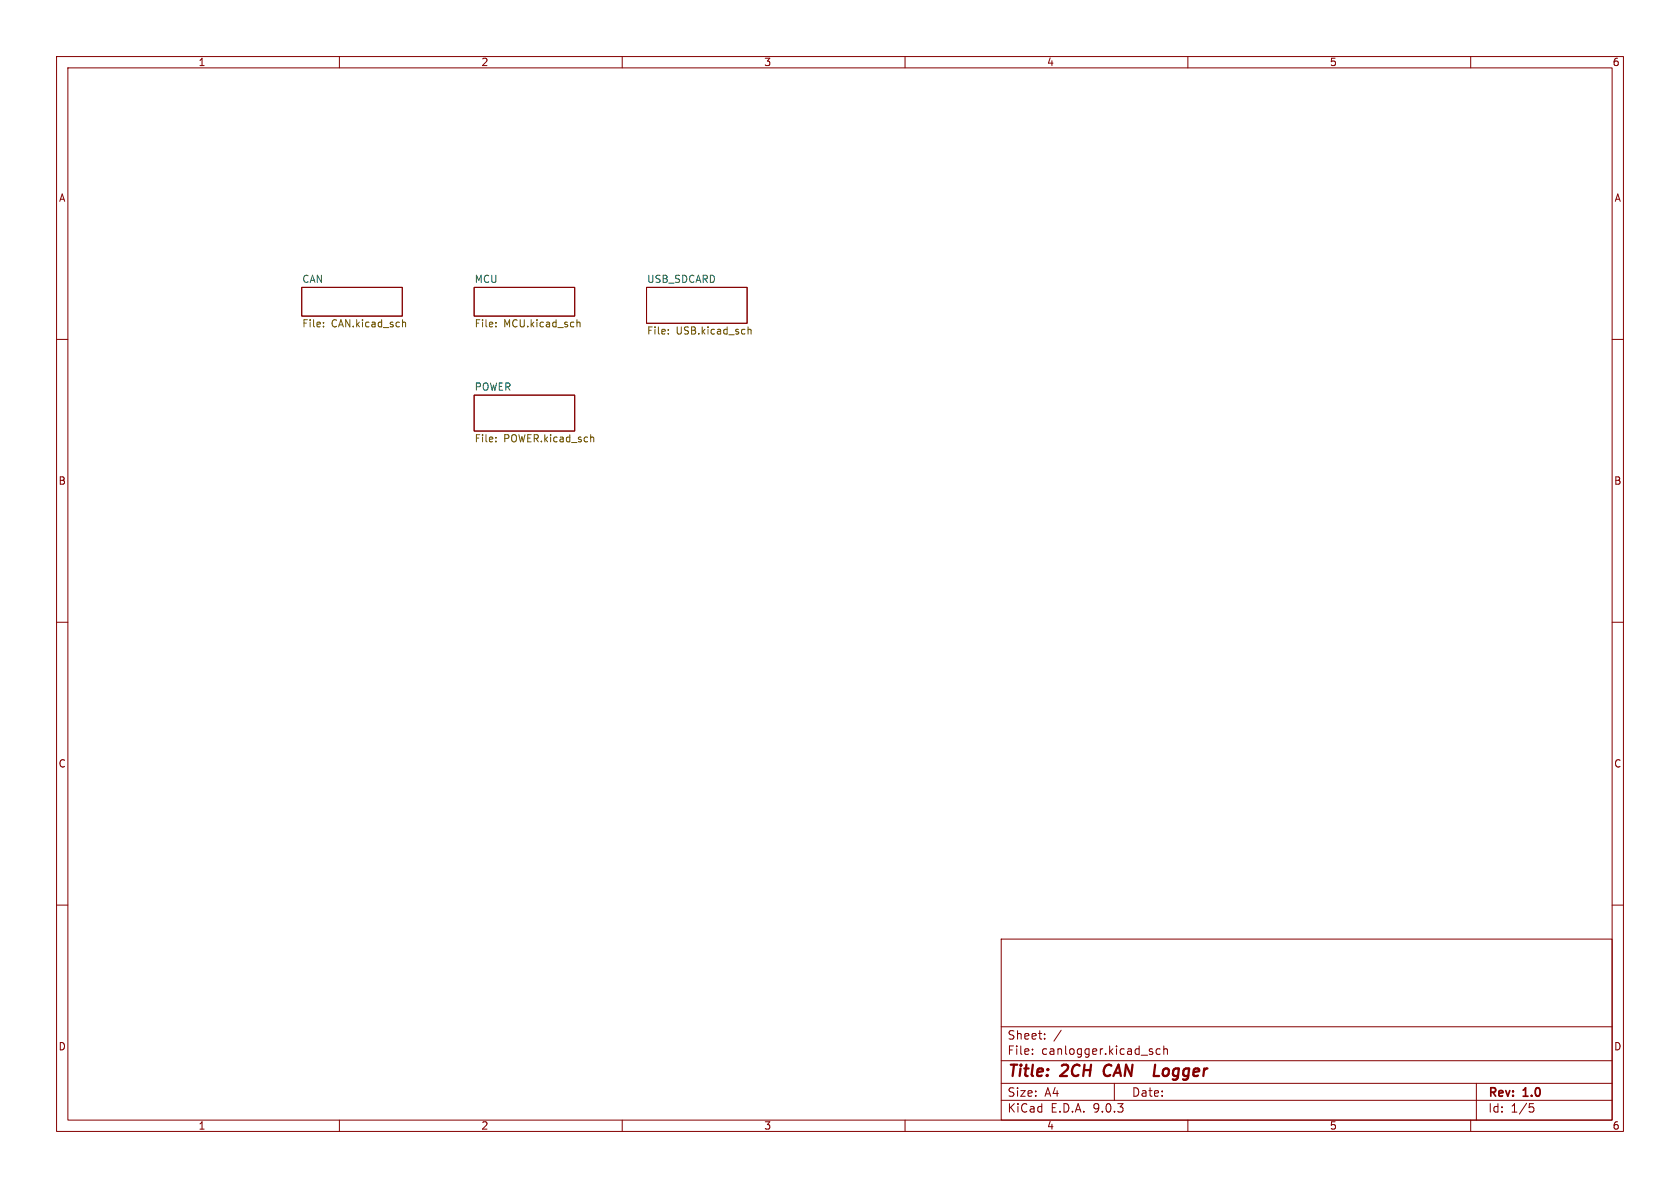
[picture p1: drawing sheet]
<svg xmlns="http://www.w3.org/2000/svg" width="297mm" height="210mm" viewBox="0 0 297 210" stroke-linecap="round" stroke-linejoin="round" font-family="sans-serif">
<g fill="none" stroke="#840000" stroke-width=".18">
<path d="M10 10h277v190h-277zM12 12h273v186h-273zM60 10v2M110 10v2M160 10v2M210 10v2M260 10v2M53.3 50.8h17.8v5.1h-17.8zM83.8 50.8h17.8v5.1h-17.8zM114.3 50.8h17.8v6.4h-17.8zM10 60h2M83.8 69.9h17.8v6.3h-17.8z"/>
<path d="M285 60h2M10 110h2M285 110h2M10 160h2M177 166h108v32h-108zM285 160h2M60 198v2M110 198v2M160 198v2M177 194.5h108M177 191.5h108M177 187.5h108"/>
<path d="M177 181.5h108M182.5 186.3v.1M182.5 185.5v.1M184.7 183.6v.1M184.7 182.8v.1M187.6 182.1l-1.3 2M197 191.5v3M203.6 185.9l.2 .2-.2 .3M203.6 185.4l.1 .1M205.1 185.5l-.4-.1-.3 .3v.4l.1 .2h.6M205.7 185.5l.3-.1 .3 .1 .1 .9M205.7 184.9v1.5"/>
<path d="M210 198v2M260 198v2M261 191.5v6.5M270.4 195.1h.7M270.5 195.7h.4l.3 .3-.2 .5-.5 .1"/>
</g>
<path d="M195.4 188.5a1.27 1.27 0 0 0 0 1.6M204.2 188.2l-.2 2h.9M205.7 189.1l-.2 .7 .2 .3" fill="none" stroke="#840000" stroke-width=".4"/>
<g fill="none" stroke="#725600" stroke-width=".18">
<path d="M57.2 57.7v.1M57.2 57v.1M71.2 56.5v1.3M71.2 57.1l.1-.2 .3 .1 .1 .8M87.7 57v.1M87.7 57.7v.1M102 57.1l.2-.2 .3 .1v.8M102 56.5v1.3M118.1 58.9v.2M118.1 58.3v.1M132.2 57.8v1.3M132.2 58.3l.2-.1 .3 .1 .1 .8"/>
<path d="M87.7 78v.1M87.7 77.3v.1M104.5 77.3h.4l.1 .8"/>
</g>
<g font-size="2.8" fill="#840000">
<text x="178" y="190.9">Title:</text>
<text x="187.7" y="190.9">2CH</text>
<text x="196" y="190.9">CAN</text>
<text x="206.4" y="190.9">Logger</text>
</g>
<g font-size="2.1" fill="#840000">
<text x="178" y="184">Sheet:</text>
<text x="178" y="186.7">File:</text>
<text x="184.1" y="186.7">canlogger.kicad_sch</text>
<text x="178" y="196.9">KiCad</text>
<text x="178" y="194.1">Size:</text>
<text x="184.7" y="194.1">A4</text>
<text x="185.7" y="196.9">E.D.A.</text>
<text x="193.3" y="196.9">9.0.3</text>
<text x="200" y="194.1">Date:</text>
<text x="263" y="194.3">Rev:</text>
<text x="263" y="196.9">Id:</text>
<text x="267.1" y="196.9">1/5</text>
<text x="269.4" y="194.3">1.0</text>
</g>
<g font-size="1.8" fill="#840000">
<text x="35" y="11.9">1</text>
<text x="85" y="11.9">2</text>
<text x="135" y="11.9">3</text>
<text x="185" y="11.9">4</text>
<text x="235" y="11.9">5</text>
<text x="285" y="11.9">6</text>
<text x="10.3" y="35.9">A</text>
<text x="285.3" y="35.9">A</text>
<text x="10.3" y="85.9">B</text>
<text x="285.3" y="85.9">B</text>
<text x="10.3" y="135.9">C</text>
<text x="285.3" y="135.9">C</text>
<text x="10.3" y="185.9">D</text>
<text x="285.3" y="185.9">D</text>
<text x="35" y="199.9">1</text>
<text x="85" y="199.9">2</text>
<text x="135" y="199.9">3</text>
<text x="185" y="199.9">4</text>
<text x="235" y="199.9">5</text>
<text x="285" y="199.9">6</text>
</g>
<g font-size="1.8" fill="#006464">
<text x="53.3" y="50.1">CAN</text>
<text x="83.8" y="50.1">MCU</text>
<text x="114.3" y="50.1">USB_SDCARD</text>
<text x="83.8" y="69.1">POWER</text>
</g>
<g font-size="1.8" fill="#725600">
<text x="53.3" y="58.2">File:</text>
<text x="58.6" y="58.2">CAN.kicad_sch</text>
<text x="83.8" y="58.2">File:</text>
<text x="89" y="58.2">MCU.kicad_sch</text>
<text x="114.3" y="59.5">File:</text>
<text x="119.5" y="59.5">USB.kicad_sch</text>
<text x="83.8" y="78.5">File:</text>
<text x="89" y="78.5">POWER.kicad_sch</text>
</g>
</svg>
